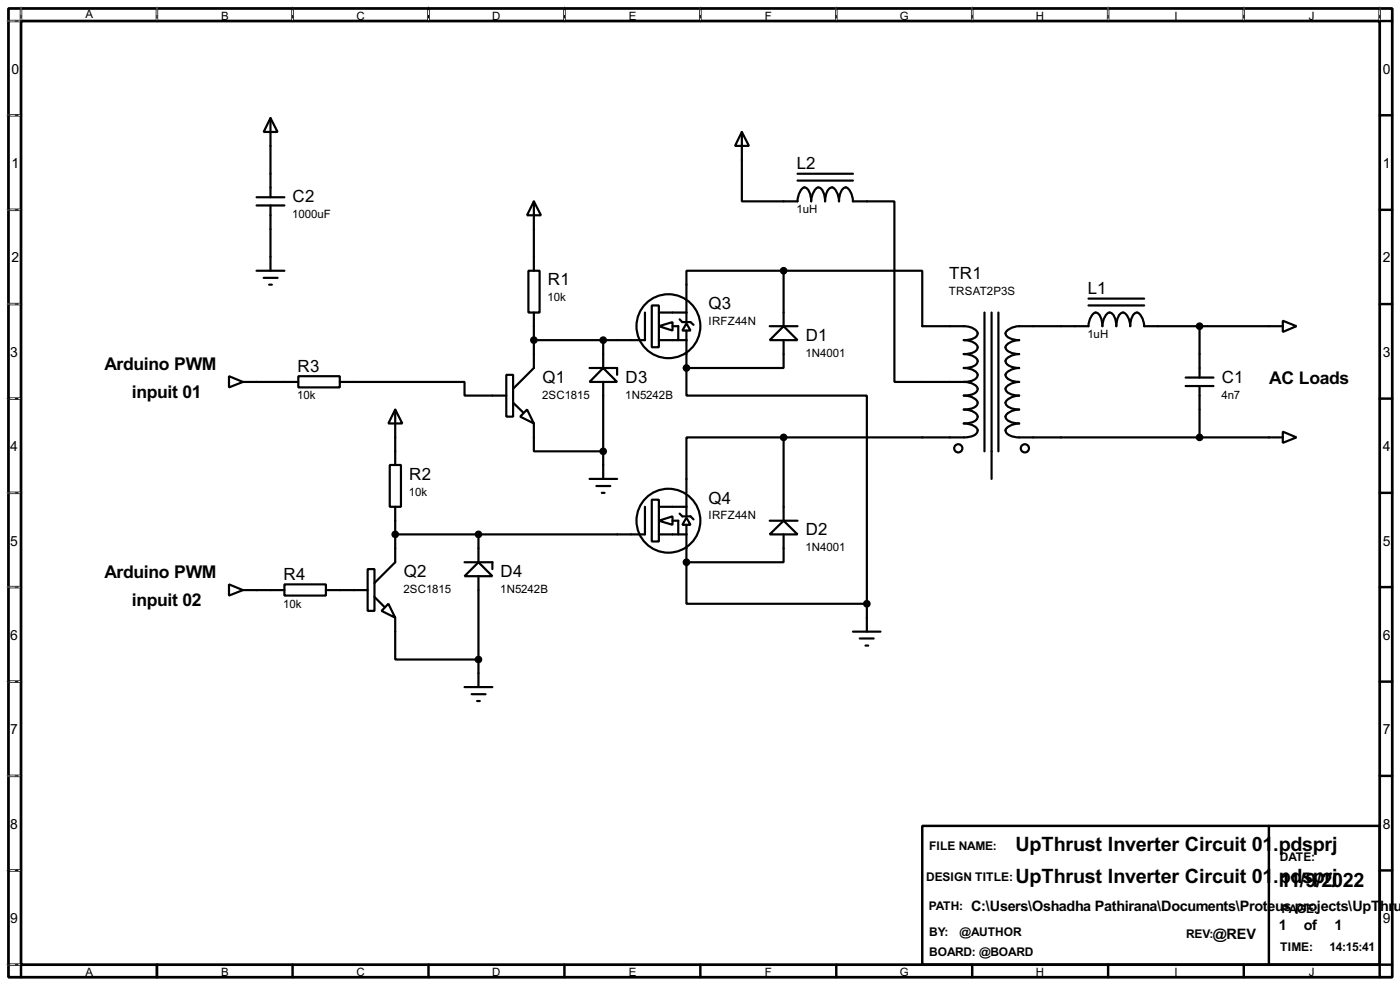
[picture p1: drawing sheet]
<svg xmlns="http://www.w3.org/2000/svg" width="256mm" height="180mm" viewBox="0 0 256 180" stroke-linecap="round" stroke-linejoin="round" font-family="sans-serif">
<path d="M1.6 1.6h253.5v177.3h-253.5zM3.9 3.9h248.9v172.7h-248.9z" fill="none" stroke="#000" stroke-width=".5"/>
<g fill="none" stroke="#000" stroke-width=".45">
<path d="M3.9 1.6v2.3h-2.3M28.8 1.6v2.3M53.6 1.6v2.3M78.5 1.6v2.3M103.4 1.6v2.3M128.3 1.6v2.3M153.2 1.6v2.3M178.1 1.6v2.3M203 1.6v2.3M227.9 1.6v2.3M252.8 1.6v2.3h2.3M1.6 21.1h2.3"/>
<path d="M1.6 38.4h2.3M252.8 21.1h2.3M252.8 38.4h2.3M1.6 55.7h2.3M252.8 55.7h2.3M1.6 73h2.3M252.8 73h2.3M1.6 90.2h2.3M252.8 90.2h2.3M1.6 107.5h2.3M252.8 107.5h2.3M1.6 124.8h2.3"/>
<path d="M252.8 124.8h2.3M1.6 142h2.3M1.6 159.3h2.3M169 151.2h83.8v25.4h-83.8zM232.5 151.2v25.4M252.8 142h2.3M252.8 159.3h2.3M1.6 176.6h2.3v2.3M28.8 176.6v2.3M53.6 176.6v2.3M78.5 176.6v2.3M103.4 176.6v2.3"/>
<path d="M128.3 176.6v2.3M153.2 176.6v2.3M178.1 176.6v2.3M203 176.6v2.3M227.9 176.6v2.3M255.1 176.6h-2.3v2.3"/>
</g>
<g fill="none" stroke="#fff" stroke-width=".18">
<path d="M1.3 3.9h2.3M3.9 1.3v2.3M28.8 1.3v2.3M53.6 1.3v2.3M78.5 1.3v2.3M103.4 1.3v2.3M128.3 1.3v2.3M153.2 1.3v2.3M178.1 1.3v2.3M203 1.3v2.3M227.9 1.3v2.3M252.8 1.3v2.3"/>
<path d="M1.3 21.1h2.3M1.3 38.4h2.3M1.3 55.7h2.3M1.3 73h2.3M1.3 90.2h2.3M1.3 107.5h2.3M1.3 124.8h2.3M1.3 142h2.3M1.3 159.3h2.3M1.3 176.6h2.3"/>
</g>
<g fill="none" stroke="#000" stroke-width=".18" stroke-dasharray=".5 1">
<path d="M1.3 3.9h2.3M3.9 1.3v2.3M28.8 1.3v2.3M53.6 1.3v2.3M78.5 1.3v2.3M103.4 1.3v2.3M128.3 1.3v2.3M153.2 1.3v2.3M178.1 1.3v2.3M203 1.3v2.3M227.9 1.3v2.3M252.8 1.3v2.3"/>
<path d="M1.3 21.1h2.3M1.3 38.4h2.3M1.3 55.7h2.3M1.3 73h2.3M1.3 90.2h2.3M1.3 107.5h2.3M1.3 124.8h2.3M1.3 142h2.3M1.3 159.3h2.3M1.3 176.6h2.3"/>
</g>
<g fill="none" stroke="#000" stroke-width=".4">
<path d="M47 36.1h5.1M47 37.6h5.1M49.6 21.6l1.3 2.6h-2.6zM49.6 21.6v14.5M49.6 37.6v12M97.8 36.9l1.3 2.5h-2.5zM97.8 36.9v12.7M135.9 24.2l1.3 2.5h-2.5zM135.9 24.2v12.7h10.2a2.75 2.75 0 0 1 1.3-2.6 1.5 1.5 0 0 1 1 1.3l.2 1.3a2.76 2.76 0 0 1 1.3-2.6 1.5 1.5 0 0 1 1.1 1.3l.2 1.3a3.2 3.2 0 0 1 .9-2.5l.4-.1a2.75 2.75 0 0 1 1.2 2.6 3.3 3.3 0 0 1 .9-2.5 .9 .9 0 0 1 1.2 .7l.4 1.1 .1 .7h7.6v33h12.7M146.1 33.1h10.2M146.1 31.8h10.2M47 49.6h5.1"/>
<path d="M48.3 50.9h2.6M49.3 52.1h.5M96.8 49.6h2.1v7.6h-2.1zM97.8 57.2v10.2l-3.8 3.8M118.2 57.2v5.1h-20.4M119.4 55.9h1.3v7.7h-1.3zM120.7 59.7l2.5-.7v1.5zM120.7 57.2h5.1M123.2 59.7h1.1v2.6M124.5 58.5l.5 .5h1.5l.6 .5M125.8 59.2l.7 1.3h-1.5zM125.8 54.9v4.1"/>
<path d="M141 59.7h5.1M143.6 59.7l2.5 2.6h-5.1zM143.6 49.6h-17.8v5.1M143.6 49.6h25.4v10.1h7.6a2.41 2.41 0 0 1 2.5 1.3 1.32 1.32 0 0 1-1.2 1.1l-1.3 .2a2.35 2.35 0 0 1 2.5 1.3 1.32 1.32 0 0 1-1.2 1l-1.3 .2a2.4 2.4 0 0 1 2.5 1.3 1.33 1.33 0 0 1-1.2 1.1l-1.3 .2a2.4 2.4 0 0 1 2.5 1.2 1.36 1.36 0 0 1-1.2 1.1l-1.3 .2M143.6 49.6v10.1M180.4 57.2v25.4M181.7 57.2v30.5M182.9 57.2v25.4M199.4 55.9h10.2M199.4 54.7h10.2M219.8 59.7v9.4M235 58.7l2.5 1-2.5 1.1z"/>
<path d="M235 59.7h-25.4a2.66 2.66 0 0 0-1.3-2.5 2.27 2.27 0 0 0-1.2 2.5 2.58 2.58 0 0 0-1.3-2.5 2.27 2.27 0 0 0-1.3 2.5 2.27 2.27 0 0 0-1.2-2.5 2.58 2.58 0 0 0-1.3 2.5 2.27 2.27 0 0 0-1.3-2.5 2.66 2.66 0 0 0-1.3 2.5h-12.7a2.66 2.66 0 0 0-2.5 1.3 2.27 2.27 0 0 0 2.5 1.3 2.58 2.58 0 0 0-2.5 1.3 2.27 2.27 0 0 0 2.5 1.2 2.65 2.65 0 0 0-2.5 1.3 2.24 2.24 0 0 0 2.5 1.3 2.65 2.65 0 0 0-2.5 1.2 2.29 2.29 0 0 0 2.5 1.3 2.65 2.65 0 0 0-2.5 1.3 2.27 2.27 0 0 0 2.5 1.2 2.66 2.66 0 0 0-2.5 1.3 2.27 2.27 0 0 0 2.5 1.3 2.58 2.58 0 0 0-2.5 1.3 2.27 2.27 0 0 0 2.5 1.2 2.65 2.65 0 0 0-2.5 1.3 2.24 2.24 0 0 0 2.5 1.3h48.3M42 68.9l2.5 1-2.5 1zM44.5 69.9h10.2M54.7 68.9h7.6v2h-7.6zM62.3 69.9h22.8v2.5h7.7M72.4 75l1.3 2.5h-2.5zM72.4 75v10.1M92.8 68.6h1.2v7.7h-1.2zM94 73.7l1.8 1.8M96.6 75l1.2 2.5-2.5-1.2zM97.8 77.5v5.1h12.7M108 67.4h5.1v1.2"/>
<path d="M110.5 67.4l2.6 2.5h-5.1zM110.5 62.3v5.1M110.5 69.9v17.8M120.7 62.3h5.1M125.8 67.4v5h33v38.1M125.8 60.5v6.9M143.6 62.3v5.1h-17.8M176.6 69.9a2.4 2.4 0 0 1 2.5 1.3 1.32 1.32 0 0 1-1.2 1l-1.3 .2a2.41 2.41 0 0 1 2.5 1.3 1.32 1.32 0 0 1-1.2 1.1l-1.3 .2a2.35 2.35 0 0 1 2.5 1.3 1.32 1.32 0 0 1-1.2 1l-1.3 .2a2.4 2.4 0 0 1 2.5 1.3 1.33 1.33 0 0 1-1.2 1.1l-1.3 .2h-33M217.2 69.1h5.1M217.2 70.7h5.1M219.8 70.7v9.4M235 79l2.5 1.1-2.5 1z"/>
<path d="M71.4 85.1h2.1v7.7h-2.1zM72.4 92.8v10.1l-3.8 3.8M87.7 97.8v5.1M108 87.7h5.1M109.3 89h2.5M110.3 90.2h.5M118.2 92.8v5h-45.8M119.4 91.5h1.3v7.6h-1.3zM120.7 95.3l2.5-.8v1.6zM120.7 97.8h5.1M120.7 92.8h5.1M123.2 95.3h1.1v2.5"/>
<path d="M124.5 94l.5 .5h1.5l.6 .6M125.8 94.8l.7 1.3h-1.5zM125.8 90.5v4M125.8 96.1v6.8M141 97.8l2.6-2.5 2.5 2.5zM141 95.3h5.1M143.6 80.1h-17.8v10.1M143.6 97.8v5.1h-17.8M143.6 80.1v15.2M42 107l2.5 1-2.5 1zM44.5 108h7.6M52.1 107h7.6v2h-7.6z"/>
<path d="M59.7 108h7.7M67.4 104.2h1.2v7.6h-1.2zM68.6 109.3l1.8 1.8M71.2 110.5l1.2 2.6-2.5-1.3zM72.4 113.1v7.6h15.3M85.1 105.5l2.6-2.6 2.5 2.6zM85.1 102.9h5.1v1.3M87.7 105.5v20.3M125.8 102.9v7.6h33M156.3 115.6h5M157.5 116.9h2.6M158.6 118.2h.5"/>
<path d="M158.8 110.5v5.1M85.1 125.8h5.1M86.4 127.1h2.6M87.4 128.3h.5"/>
<circle cx="122.4" cy="59.7" r="5.9"/>
<circle cx="122.4" cy="95.3" r="5.9"/>
<circle cx="175.5" cy="82.1" r=".75"/>
<circle cx="187.7" cy="82.1" r=".75"/>
</g>
<g fill="#000">
<circle cx="125.8" cy="67.4" r=".2"/>
<circle cx="125.8" cy="102.9" r=".2"/>
</g>
<g fill="#000" stroke="#000" stroke-width=".4">
<circle cx="143.5" cy="49.6" r=".5"/>
<circle cx="219.7" cy="59.7" r=".5"/>
<circle cx="97.8" cy="62.3" r=".5"/>
<circle cx="110.5" cy="62.3" r=".5"/>
<circle cx="125.7" cy="67.4" r=".5"/>
<circle cx="72.4" cy="97.8" r=".5"/>
<circle cx="87.6" cy="97.8" r=".5"/>
<circle cx="110.5" cy="82.6" r=".5"/>
<circle cx="143.5" cy="80.1" r=".5"/>
<circle cx="219.7" cy="80.1" r=".5"/>
<circle cx="125.7" cy="102.9" r=".5"/>
<circle cx="158.8" cy="110.5" r=".5"/>
<circle cx="87.6" cy="120.7" r=".5"/>
</g>
<g font-size="4.1">
<text x="186" y="155.8">UpThrust Inverter Circuit 01</text>
<text x="233.3" y="155.8">.pdsprj</text>
<text x="186" y="161.7">UpThrust Inverter Circuit 01</text>
<text x="233.3" y="161.7">.p1/9/2022</text>
<text x="234.5" y="162.4">1dsprj</text>
</g>
<g font-size="3.6">
<text x="19.2" y="67.7">Arduino PWM</text>
<text x="232.5" y="70.3">AC Loads</text>
<text x="24.2" y="72.9">inpuit 01</text>
<text x="19.2" y="105.9">Arduino PWM</text>
<text x="24.2" y="111">inpuit 02</text>
</g>
<g font-size="3.5">
<text x="146" y="31">L2</text>
<text x="53.6" y="37">C2</text>
<text x="100.4" y="52.2">R1</text>
<text x="173.9" y="51">TR1</text>
<text x="199.3" y="53.9">L1</text>
<text x="129.8" y="56.6">Q3</text>
<text x="147.6" y="62.4">D1</text>
<text x="54.5" y="68.1">R3</text>
<text x="99.4" y="70.1">Q1</text>
<text x="114.6" y="70.1">D3</text>
<text x="223.8" y="70.1">C1</text>
<text x="75" y="87.8">R2</text>
<text x="129.8" y="92.2">Q4</text>
<text x="147.6" y="98">D2</text>
<text x="52" y="106.2">R4</text>
<text x="74" y="105.6">Q2</text>
<text x="91.7" y="105.6">D4</text>
</g>
<g font-size="3">
<text x="177.9" y="166.7">C:\Users\Oshadha Pathirana\Documents\Proteus projects\UpT</text>
<text x="252.9" y="166.7">hr</text>
<text x="255.3" y="166.7">u</text>
<text x="222.2" y="171.8">@REV</text>
<text x="234.3" y="170.3">1</text>
<text x="238.9" y="170.3">of</text>
<text x="244.5" y="170.3">1</text>
</g>
<g font-size="2.9">
<text x="2.1" y="13.5">0</text>
<text x="253.4" y="13.5">0</text>
<text x="2.1" y="30.7">1</text>
<text x="253.4" y="30.7">1</text>
<text x="2.1" y="48">2</text>
<text x="253.4" y="48">2</text>
<text x="1.9" y="65.3">3</text>
<text x="253.4" y="65.3">3</text>
<text x="1.9" y="82.5">4</text>
<text x="253.4" y="82.5">4</text>
<text x="1.9" y="99.9">5</text>
<text x="253.4" y="99.9">5</text>
<text x="1.9" y="117.1">6</text>
<text x="253.4" y="117.1">6</text>
<text x="1.9" y="134.4">7</text>
<text x="253.4" y="134.4">7</text>
<text x="1.9" y="151.7">8</text>
<text x="253.4" y="151.7">8</text>
<text x="1.9" y="168.9">9</text>
<text x="253.4" y="168.9">9</text>
</g>
<g font-size="2.5">
<text x="170.2" y="155.6">FILE NAME:</text>
<text x="169.7" y="161.2">DESIGN TITLE:</text>
<text x="234.5" y="157.7">DATE:</text>
<text x="170.1" y="166.5">PATH:</text>
<text x="234.8" y="167.1">PAGE:</text>
<text x="170.2" y="171.4">BY:</text>
<text x="175.8" y="171.4">@AUTHOR</text>
<text x="217.3" y="171.6">REV:</text>
<text x="170.2" y="175">BOARD: @BOARD</text>
<text x="234.5" y="174.1">TIME:</text>
<text x="243.6" y="174.1">14:15:41</text>
</g>
<g font-size="2.4">
<text x="15.6" y="3.4">A</text>
<text x="40.5" y="3.6">B</text>
<text x="65.3" y="3.6">C</text>
<text x="90.2" y="3.6">D</text>
<text x="115.2" y="3.6">E</text>
<text x="140.1" y="3.6">F</text>
<text x="164.8" y="3.6">G</text>
<text x="189.8" y="3.6">H</text>
<text x="215.1" y="3.6">I</text>
<text x="239.8" y="3.6">J</text>
<text x="53.6" y="40">1000uF</text>
<text x="145.9" y="39.1">1uH</text>
<text x="173.8" y="53.9">TRSAT2P3S</text>
<text x="100.3" y="55.2">10k</text>
<text x="129.8" y="59.5">IRFZ44N</text>
<text x="147.6" y="65.4">1N4001</text>
<text x="199.2" y="61.9">1uH</text>
<text x="54.5" y="73.1">10k</text>
<text x="99.3" y="73">2SC1815</text>
<text x="114.6" y="73">1N5242B</text>
<text x="223.8" y="73">4n7</text>
<text x="74.9" y="90.8">10k</text>
<text x="129.8" y="95.1">IRFZ44N</text>
<text x="147.6" y="100.9">1N4001</text>
<text x="51.9" y="111.2">10k</text>
<text x="73.9" y="108.5">2SC1815</text>
<text x="91.7" y="108.5">1N5242B</text>
<text x="15.6" y="178.7">A</text>
<text x="40.5" y="178.7">B</text>
<text x="65.3" y="178.7">C</text>
<text x="90.2" y="178.7">D</text>
<text x="115.2" y="178.7">E</text>
<text x="140.1" y="178.7">F</text>
<text x="164.8" y="178.7">G</text>
<text x="189.8" y="178.7">H</text>
<text x="215.1" y="178.7">I</text>
<text x="239.8" y="178.7">J</text>
</g>
</svg>
